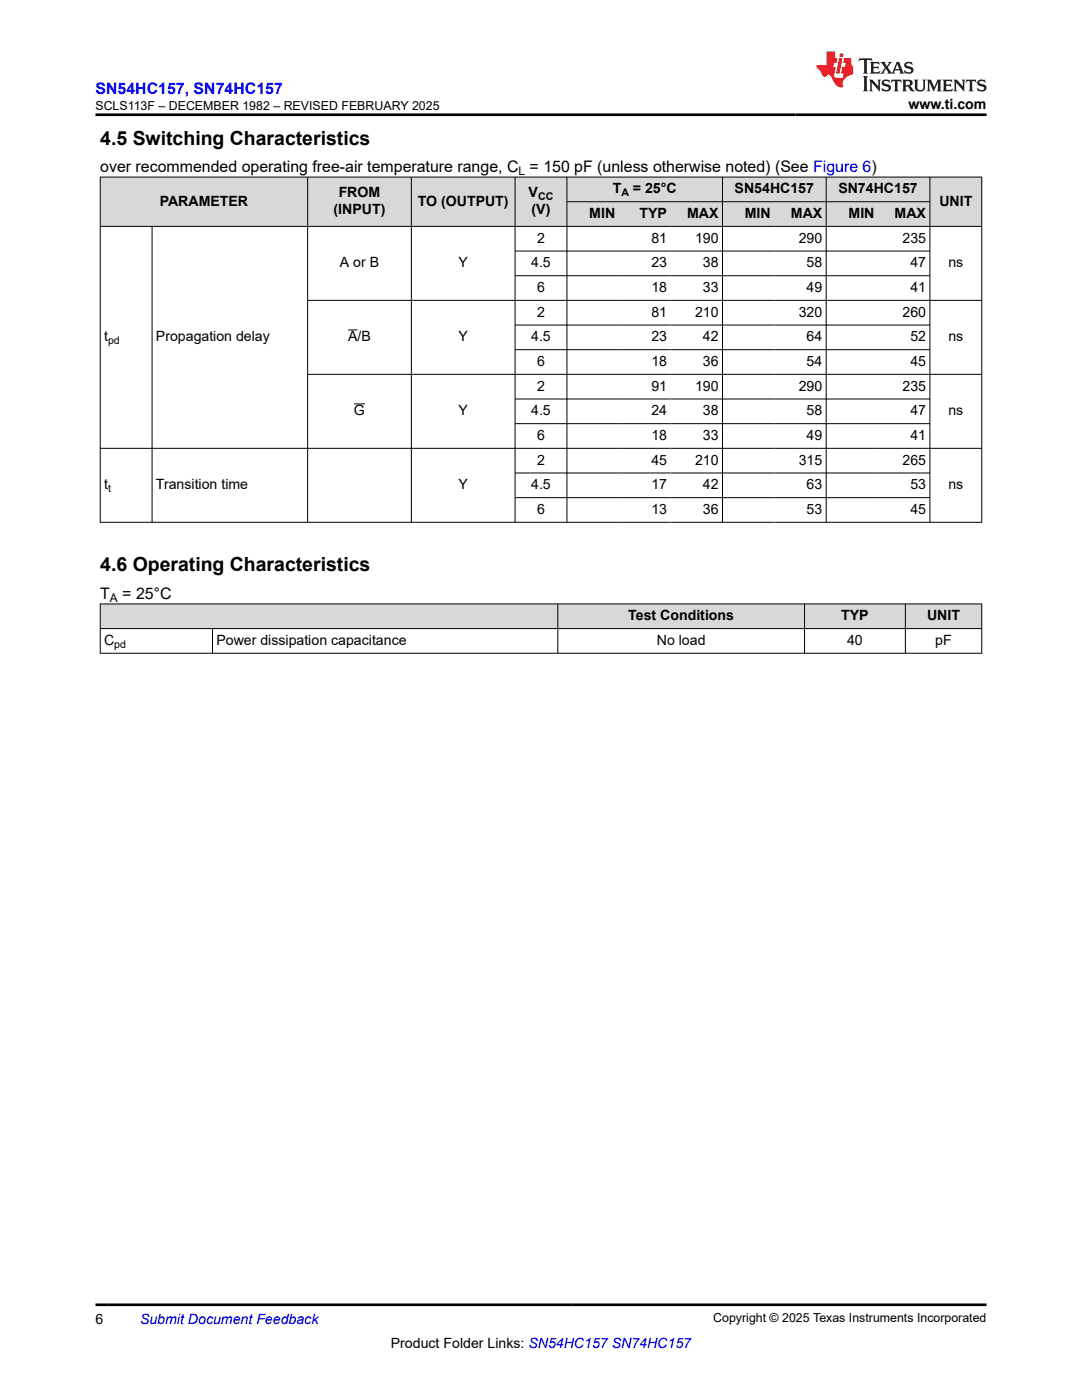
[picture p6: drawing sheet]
<svg xmlns="http://www.w3.org/2000/svg" width="216mm" height="279mm" viewBox="0 0 216 279" stroke-linecap="round" stroke-linejoin="round" font-family="sans-serif">
<g fill="#d8d8d8">
<path d="M20 35.3h175.9v5h-175.9z" fill-rule="evenodd"/>
<path d="M20.1 35.4h41.2v9.7h-41.2z" fill-rule="evenodd"/>
<path d="M61.5 35.4h20.5v9.7h-20.5z" fill-rule="evenodd"/>
<path d="M82.1 35.4h20.6v9.7h-20.6z" fill-rule="evenodd"/>
<path d="M102.8 35.4h10.3v9.7h-10.3z" fill-rule="evenodd"/>
<path d="M113.2 35.4h30.9v4.8h-30.9z" fill-rule="evenodd"/>
<path d="M144.2 35.4h20.6v4.8h-20.6z" fill-rule="evenodd"/>
<path d="M164.9 35.4h20.6v4.8h-20.6z" fill-rule="evenodd"/>
<path d="M185.6 35.4h10.2v9.7h-10.2z" fill-rule="evenodd"/>
<path d="M113.2 40.3h10.3v4.8h-10.3z" fill-rule="evenodd"/>
<path d="M123.5 40.3h10.3v4.8h-10.3z" fill-rule="evenodd"/>
<path d="M133.8 40.3h10.3v4.8h-10.3z" fill-rule="evenodd"/>
<path d="M144.2 40.3h10.3v4.8h-10.3z" fill-rule="evenodd"/>
<path d="M154.5 40.3h10.3v4.8h-10.3z" fill-rule="evenodd"/>
<path d="M164.9 40.3h10.3v4.8h-10.3z" fill-rule="evenodd"/>
<path d="M175.2 40.3h10.3v4.8h-10.3z" fill-rule="evenodd"/>
</g>
<g fill="none" stroke="#000" stroke-width=".2">
<path d="M19.9 35.3h176.1M20 35.3v69M61.4 35.3v69M82.1 35.3v69M102.8 35.3v69M113.1 35.3v69M144.2 35.3v69M164.9 35.3v69M185.6 35.3v69M195.9 35.3v69M19.9 45.2h176.1M30.3 45.2v59.1"/>
<path d="M61.4 59.9h134.6M102.8 50.1h82.8M102.8 55h82.8M113.1 40.3h72.5M61.4 74.7h134.6M69.5 65.8h1.8M102.8 64.9h82.8M102.8 69.8h82.8M102.8 79.6h82.8M19.9 89.5h176.1M70.6 80.6h2.2M102.8 84.6h82.8"/>
<path d="M102.8 94.4h82.8M102.8 99.3h82.8M19.9 104.2h176.1"/>
</g>
<g fill="#d8d8d8">
<path d="M20 120.5h175.9v4.9h-175.9z" fill-rule="evenodd"/>
<path d="M20.1 120.6h91.1v4.8h-91.1z" fill-rule="evenodd"/>
<path d="M111.4 120.6h49.1v4.8h-49.1z" fill-rule="evenodd"/>
<path d="M160.6 120.6h20v4.8h-20z" fill-rule="evenodd"/>
<path d="M180.7 120.6h15.1v4.8h-15.1z" fill-rule="evenodd"/>
</g>
<path d="M19.9 120.5h176.1M19.9 125.4h176.1M19.9 130.4h176.1M20 120.5v9.9M42.4 125.4v5M111.3 120.5v9.9M160.5 120.5v9.9M180.7 120.5v9.9M195.9 120.5v9.9" fill="none" stroke="#000" stroke-width=".2"/>
<path d="M171.5 11.6l-.2 .6 .5-.2h.6v.1v2.2l-.2 .4h1l-.2-.4v-2.2v-.1h.5l.6 .2-.2-.6zM173.6 12.4l.2 .3v1.6l-.2 .4h1.9l.1-.6a1.08 1.08 0 0 1-1.3 .2v-.7h.6l.4 .2v-.7l-.4 .2h-.6v-.5l.2-.2a1 1 0 0 1 1 .3l-.1-.5zM175.7 12.4l.9 1.1-1 1.2h.9l-.2-.2 .5-.8 .4 .8-.2 .2h1.6l-.2-.2 .2-.5h.9l.1 .5-.1 .2h.9l-.2-.4-.8-1.9h-.5l-.9 2.1-.9-1.1 .9-1h-.8l.2 .2-.4 .6-.4-.6 .2-.2zM179 12.8l.4 1h-.7zM180.7 12.5a.65 .65 0 0 0-.2 .7 .65 .65 0 0 0 .6 .5l.6 .1 .1 .3a.79 .79 0 0 1-.7 .4 .79 .79 0 0 1-.7-.5l.1 .7 .2-.1a.93 .93 0 0 0 1.1 0 .93 .93 0 0 0 .4-.9 1.46 1.46 0 0 0-1.2-.6l-.1-.3a1.09 1.09 0 0 1 1.2 .2l-.2-.6-.1 .1-.5-.2zM172.2 15.2l.2 .4v2.2l-.2 .4h1l-.2-.4v-2.2l.2-.4zM173.4 15.9l.2 .4v1.5l-.2 .4h.8l-.3-.4 .1-1.3 1.6 1.8v-2l.2-.4h-.7l.1 .2 .1 1.1-1.2-1.3zM176.2 16a.65 .65 0 0 0-.2 .8 .65 .65 0 0 0 .6 .4l.6 .2 .1 .2a.79 .79 0 0 1-.7 .4 .79 .79 0 0 1-.7-.5l.1 .7 .2-.1a.93 .93 0 0 0 1.1 .1 .93 .93 0 0 0 .4-1 1.46 1.46 0 0 0-1.2-.5l-.1-.4a1.09 1.09 0 0 1 1.2 .2l-.1-.6-.2 .1-.5-.1zM177.9 15.9l-.1 .6a.63 .63 0 0 1 .8-.3v1.6l-.3 .4h1l-.2-.4v-1.6a.66 .66 0 0 1 .8 .3l-.1-.6zM180 15.9l.2 .4v1.5l-.2 .4h1l-.2-.2-.1-.7h.5l.1 .2a.79 .79 0 0 0 1.2 .6l-1-.9a.61 .61 0 0 0 .6-.6 .61 .61 0 0 0-.5-.7zM180.8 16.2h.1a.47 .47 0 0 1 .5 .1 .47 .47 0 0 1 .1 .5l-.1 .1-.7 .1zM182.3 15.9l.2 .2a2.27 2.27 0 0 0 .4 2 1.04 1.04 0 0 0 1.7-.7v-1.3l.2-.2h-.8l.2 .4v1.1a.6 .6 0 0 1-.6 .6 .6 .6 0 0 1-.6-.6v-1.1l.3-.4zM184.9 15.9l.2 .4v1.5l-.2 .4h.8l-.3-.4v-1.4l.9 1.9 .9-1.9v1.4l-.3 .4h1l-.2-.4v-1.5l.2-.4h-.8l-.7 1.5-.6-1.5zM188.1 15.9l.2 .4v1.5l-.2 .4h1.9l.1-.6a1.09 1.09 0 0 1-1.3 .2v-.7h.6l.4 .2v-.6l-.4 .2h-.6v-.6l.2-.1a1.01 1.01 0 0 1 1 .3l-.1-.6zM190.2 15.9l.3 .4v1.5l-.3 .4h.8l-.2-.4v-1.3l1.6 1.8v-2l.2-.4h-.7l.2 .2v1.1l-1.2-1.3zM192.8 15.9l-.1 .6a.63 .63 0 0 1 .8-.3v1.6l-.3 .4h1l-.2-.4v-1.6a.66 .66 0 0 1 .8 .3l-.1-.6zM195.2 16a.65 .65 0 0 0-.2 .8 .65 .65 0 0 0 .6 .4l.6 .2 .2 .2a.79 .79 0 0 1-.7 .4 .79 .79 0 0 1-.7-.5l.1 .7 .2-.1a.93 .93 0 0 0 1 .1 .93 .93 0 0 0 .5-1 1.46 1.46 0 0 0-1.3-.5v-.4a1.09 1.09 0 0 1 1.2 .2l-.2-.6-.2 .1-.5-.1z" fill="#231f20"/>
<path d="M164.9 10.3v2.7h-2l.1 .4 .8 1a.95 .95 0 0 0 1 .9 .59 .59 0 0 1 .5-.4 .59 .59 0 0 1 .5 .3l.4 .8a1.59 1.59 0 0 0 2.1 1.4 1.61 1.61 0 0 1 1-2.3l1-.3-.1-1.5a1.59 1.59 0 0 1-.3-1.7h-1.5l-.2 .9h.6l-.2 .9h-.5l-.2 .9v.3l.4 .1-.1 .9h-.7a.73 .73 0 0 1-1-.7l.3-1.5h-.5l.1-.9h.5l.2-.9h-.5v-1.3zM167.4 11.6l-.6 3.1h.7l.6-3.1zM167.6 10.7l-.1 .6h.7l.1-.6z" fill="#ed1c24"/>
<path d="M19.1 22.9h177.8M19.1 260.4h177.8" fill="none" stroke="#000" stroke-width=".53"/>
<g font-size="3.9">
<text x="20" y="28.8">4.5 Switching Characteristics</text>
<text x="20" y="114">4.6 Operating Characteristics</text>
</g>
<text font-size="3.2" fill="#00f" x="19.1" y="18.7">SN54HC157, SN74HC157</text>
<g font-size="3.2">
<text x="20" y="34.3">over recommended operating free-air temperature range, C = 150 pF (unless otherwise noted) (See Figure 6)</text>
<text x="20" y="119.5">T</text>
<text x="24.4" y="119.5">= 25°C</text>
</g>
<g font-size="2.8">
<text x="181.3" y="21.8">www.ti.com</text>
<text x="31.9" y="41.1">PARAMETER</text>
<text x="67.6" y="39.4">FROM</text>
<text x="83.4" y="41.1">TO (OUTPUT)</text>
<text x="105.5" y="39.4">V</text>
<text x="122.3" y="38.6">T</text>
<text x="126.3" y="38.6">= 25°C</text>
<text x="146.6" y="38.6">SN54HC157</text>
<text x="167.3" y="38.6">SN74HC157</text>
<text x="187.4" y="41.1">UNIT</text>
<text x="66.6" y="42.8">(INPUT)</text>
<text x="106.1" y="42.8">(V)</text>
<text x="117.6" y="43.5">MIN</text>
<text x="127.6" y="43.5">TYP</text>
<text x="137.1" y="43.5">MAX</text>
<text x="148.6" y="43.5">MIN</text>
<text x="157.8" y="43.5">MAX</text>
<text x="169.3" y="43.5">MIN</text>
<text x="178.5" y="43.5">MAX</text>
<text x="67.8" y="53.4">A or B</text>
<text x="91.5" y="53.4">Y</text>
<text x="106" y="53.4">4.5</text>
<text x="107.2" y="48.5">2</text>
<text x="130" y="48.5">81</text>
<text x="130" y="53.4">23</text>
<text x="138.7" y="48.5">190</text>
<text x="140.3" y="53.4">38</text>
<text x="159.4" y="48.5">290</text>
<text x="161" y="53.4">58</text>
<text x="180.1" y="48.5">235</text>
<text x="181.6" y="53.4">47</text>
<text x="189.2" y="53.4">ns</text>
<text x="107.2" y="58.3">6</text>
<text x="130" y="58.3">18</text>
<text x="140.3" y="58.3">33</text>
<text x="161" y="58.3">49</text>
<text x="181.6" y="58.3">41</text>
<text x="107.2" y="63.2">2</text>
<text x="130" y="63.2">81</text>
<text x="138.7" y="63.2">210</text>
<text x="159.4" y="63.2">320</text>
<text x="180.1" y="63.2">260</text>
<text x="20.8" y="68.1">t</text>
<text x="31.1" y="68.1">Propagation delay</text>
<text x="69.5" y="68.1">A/B</text>
<text x="91.5" y="68.1">Y</text>
<text x="106" y="68.1">4.5</text>
<text x="130" y="68.1">23</text>
<text x="140.3" y="68.1">42</text>
<text x="161" y="68.1">64</text>
<text x="181.6" y="68.1">52</text>
<text x="189.2" y="68.1">ns</text>
<text x="107.2" y="73.1">6</text>
<text x="107.2" y="78">2</text>
<text x="130" y="73.1">18</text>
<text x="130" y="78">91</text>
<text x="138.7" y="78">190</text>
<text x="140.3" y="73.1">36</text>
<text x="159.4" y="78">290</text>
<text x="161" y="73.1">54</text>
<text x="180.1" y="78">235</text>
<text x="181.6" y="73.1">45</text>
<text x="70.6" y="82.9">G</text>
<text x="91.5" y="82.9">Y</text>
<text x="106" y="82.9">4.5</text>
<text x="130" y="82.9">24</text>
<text x="140.3" y="82.9">38</text>
<text x="161" y="82.9">58</text>
<text x="181.6" y="82.9">47</text>
<text x="189.2" y="82.9">ns</text>
<text x="107.2" y="87.8">6</text>
<text x="130" y="87.8">18</text>
<text x="140.3" y="87.8">33</text>
<text x="161" y="87.8">49</text>
<text x="181.6" y="87.8">41</text>
<text x="107.2" y="92.7">2</text>
<text x="130" y="92.7">45</text>
<text x="138.7" y="92.7">210</text>
<text x="159.4" y="92.7">315</text>
<text x="180.1" y="92.7">265</text>
<text x="20.8" y="97.7">t</text>
<text x="31.1" y="97.7">Transition time</text>
<text x="91.5" y="97.7">Y</text>
<text x="106" y="97.7">4.5</text>
<text x="130" y="97.7">17</text>
<text x="140.3" y="97.7">42</text>
<text x="161" y="97.7">63</text>
<text x="181.6" y="97.7">53</text>
<text x="189.2" y="97.7">ns</text>
<text x="107.2" y="102.6">6</text>
<text x="130" y="102.6">13</text>
<text x="140.3" y="102.6">36</text>
<text x="161" y="102.6">53</text>
<text x="181.6" y="102.6">45</text>
<text x="125.4" y="123.8">Test Conditions</text>
<text x="167.9" y="123.8">TYP</text>
<text x="185" y="123.8">UNIT</text>
<text x="20.8" y="128.7">C</text>
<text x="43.2" y="128.7">Power dissipation capacitance</text>
<text x="131.1" y="128.7">No load</text>
<text x="169" y="128.7">40</text>
<text x="186.6" y="128.7">pF</text>
<text x="19.1" y="264.2">6</text>
<text x="78" y="269">Product Folder Links: SN54HC157 SN74HC157</text>
</g>
<text font-size="2.8" fill="#00f" x="27.9" y="264.2">Submit Document Feedback</text>
<g font-size="2.5">
<text x="19" y="21.9">SCLS113F – DECEMBER 1982 – REVISED FEBRUARY 2025</text>
<text x="142.3" y="263.9">Copyright © 2025 Texas Instruments Incorporated</text>
</g>
<g font-size="2.4">
<text x="103.5" y="34.9">L</text>
<text x="21.9" y="120.1">A</text>
</g>
<g font-size="2.1">
<text x="107.4" y="39.9">CC</text>
<text x="124" y="39.2">A</text>
<text x="21.6" y="68.7">pd</text>
<text x="21.6" y="98.2">t</text>
<text x="22.8" y="129.3">pd</text>
</g>
</svg>
